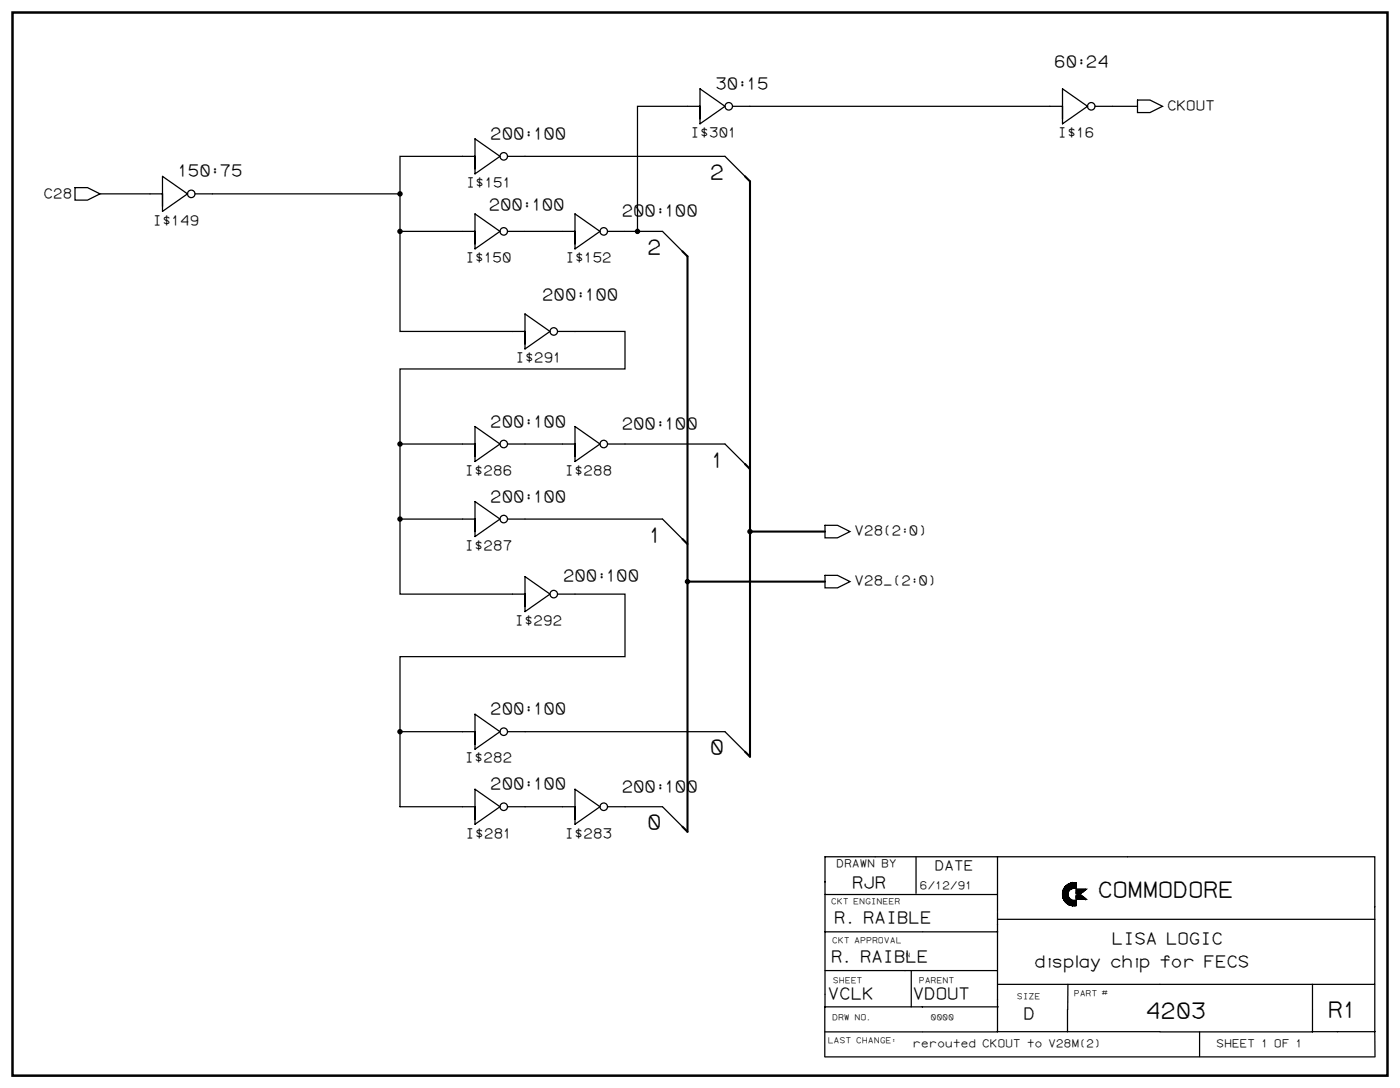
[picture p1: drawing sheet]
<svg xmlns="http://www.w3.org/2000/svg" width="1189mm" height="923mm" viewBox="0 0 1189 923" stroke-linecap="round" stroke-linejoin="round" font-family="sans-serif">
<path d="M11 11h1167v902h-1167z" fill="#fff" stroke="#fff" stroke-width=".85" stroke-linecap="butt"/>
<path d="M11 11h1167v902h-1167z" fill="none" stroke="#000" stroke-width="2.1"/>
<g fill="none" stroke="#000" stroke-width="1.1">
<path d="M594 75l21 15-21 15zM902 75l21 15-21 15zM594 90h-53v106h21l17 17M622 90h280M930 90h36M966 85h10l11 5-11 6h-10zM403 118l21 15-21 15zM403 133h-63v148h106M431 133h184l17 17M64 159h10l11 6-11 5h-10zM138 150l21 15-21 14zM85 165h53"/>
<path d="M166 165h174M340 196h63M403 181l21 15-21 15zM431 196h57M488 181l21 15-21 15zM516 196h25M446 266l21 15-21 15zM473 281h58v32h-191v191h106M340 377h63M403 362l21 15-21 15zM431 377h57M488 362l21 15-21 15z"/>
<path d="M516 377h99l17 17M403 426l21 14-21 15zM340 440h63M431 440h131l17 17M700 446h11l11 5-11 5h-11zM446 489l21 15-21 15zM700 488h11l11 6-11 5h-11zM473 504h58v53h-191v128h63M403 606l21 15-21 15zM340 621h63M431 621h184l17 17M403 670l21 15-21 14z"/>
<path d="M488 670l21 15-21 14zM431 685h57M516 685h46l17 17M778 727v31M847 727v47M957 727h210v169M957 727h-257v127h148M700 759h147M902 758h5v9v-6l1 7-1-1 1 1v-6l-1-2 1 3v5h1l-1-5 2 1h3v4h-3h-1v-5v5M902 756v6l1 1v-8v8l1 2v-12v12v-12l-1 5 1-4h-1l1 10-1-10v9v-8v7v-6v6l-1-5 1-1v6M904 758v7v-12v5l1-6h-1l1 14-1-1 1-13v14M905 758l1-7v15"/>
<path d="M905 752v14M906 751v2v-2v3M906 751v16v-16l-1 15 1-15v15v-15v16l1-9-1 9 1-5v5v-7v7v-6v6l1-5v6v-5l1 5v-5v5l1-4v4v-4l1 4v-4l1 4v-4l1 4v-4l1 4v-4l-1 4v-4v4l-1-4v4v-4l-1 4-1-4v4v-4l-1 4v-4M907 751h-1v16v-16v15v-15l-1 1v14l1 1-2-2v-13v1l1-1-1 1v12v-7M907 751l-3 2 1 1h-1l1-2v1h-1v1h-1l1 1-1 1 1 2h-1h1l-1-1h1l-1 1h1h-1l1 1h-1l1-1h-1l1 3v-2v2l-1-3 1 2h-1v2l3 4-1-2h-1l2 2v-2l1 3-1-4v3l-2-3M908 750l-1 6M908 755v-5v5l-1-5 1 5-1-4v5v-5v6l-1-2v3l1-7-1 7M908 755v-5v5M909 754l-1-4v5M909 754v-4l-1 5M910 754h.1M913 749v5l1-5v5h-1l1-5h-1v5v-5v5l-1-5h1v5l-1-5v5l-3-1h3l-3 1 1-5 1 5 1-5v5l1-5-1 5v-5v5v-5v5l-1-5v5v-5l-1 5v-5v5v-5v5v-4l-1 4v-4v4v-4l-1 5h1"/>
<path d="M913 749v5v-5v5l-1-5v5v-5l-1 5v-5l-1 5v-5v5v-4h-1v4v-4l-1 5v-5v5l2-1h4M914 755h8l-4 3h-4zM914 760h4l4 3h-8zM914 749a10 10 0 0 0-12 10 10 10 0 0 0 12 9v-4a5 5 0 0 1-7-5 5 5 0 0 1 7-5M914 749h-4l-3 1v6l1-1-1 2v-7v1v7l-1-7v16M914 749v5M914 755v3M914 760v3M914 760v3l1-3v3v-3l1 3v-3v3M915 755v3M916 755v3M917 755v3"/>
<path d="M917 760v3M917 760v3l1-3v3v-3l1 3v-2v2M918 755v3l3-3h-7M918 760h-4l5 1h-5h6l-6 1h7h-7h7M918 755v3h-4M918 755v2h-4v1M919 755v2M919 755v2h-5M920 755v1h-6M920 755v1M921 755v1h-7M921 755h-7"/>
<path d="M921 755h1h-1M847 774v102M907 762l1 6v-5v5l1-5v5v-4l1 4v-4v4l1-4v4l1-4v4l1-4v4M910 766h4M914 763h7M920 763v-2v2M921 762v1v-1l1 1-3-2 2 1h-1v1M700 791h147M847 780h320M700 824h147M774 824v30M847 835h320"/>
<path d="M907 835l-1 22M1114 835v41h-129M700 854v43M906 856v20M700 876h147M847 875h138M1018 876v20M1114 875h53M700 897h467"/>
<circle cx="619" cy="90" r="3"/>
<circle cx="926" cy="90" r="3"/>
<circle cx="428" cy="133" r="3"/>
<circle cx="162" cy="165" r="3"/>
<circle cx="428" cy="196" r="3"/>
<circle cx="513" cy="196" r="3"/>
<circle cx="470" cy="281" r="3"/>
<circle cx="428" cy="377" r="3"/>
<circle cx="513" cy="377" r="3"/>
<circle cx="428" cy="440" r="3"/>
<circle cx="470" cy="504" r="3"/>
<circle cx="428" cy="621" r="3"/>
<circle cx="428" cy="685" r="3"/>
<circle cx="513" cy="685" r="3"/>
</g>
<path d="M632 150l5 4v297h63M579 213l5 5v276h116M632 394l5 4M579 457l5 5M637 451v191l-5-4M584 494v212l-5-4" fill="none" stroke="#000" stroke-width="1.8"/>
<g fill="#000" stroke="#000" stroke-width="1.1">
<circle cx="340" cy="165" r="1.8"/>
<circle cx="340" cy="196" r="1.8"/>
<circle cx="541" cy="196" r="1.8"/>
<circle cx="340" cy="377" r="1.8"/>
<circle cx="340" cy="440" r="1.8"/>
<circle cx="637" cy="451" r="1.8"/>
<circle cx="584" cy="494" r="1.8"/>
<circle cx="340" cy="621" r="1.8"/>
</g>
<g font-size="18.9">
<text x="931" y="761">COMMODORE</text>
<text x="1127" y="863">R1</text>
<text x="972" y="864">4203</text>
</g>
<g font-size="17.7">
<text x="602" y="152">2</text>
<text x="549" y="215">2</text>
<text x="604" y="396">1</text>
<text x="550" y="460">1</text>
<text x="602" y="640">0</text>
<text x="549" y="704">0</text>
</g>
<g font-size="14.2">
<text x="895" y="57">60:24</text>
<text x="607" y="75">30:15</text>
<text x="416" y="118">200:100</text>
<text x="151" y="150">150:75</text>
<text x="415" y="178">200:100</text>
<text x="528" y="184">200:100</text>
<text x="460" y="254">200:100</text>
<text x="416" y="362">200:100</text>
<text x="528" y="364">200:100</text>
<text x="416" y="426">200:100</text>
<text x="478" y="493">200:100</text>
<text x="416" y="606">200:100</text>
<text x="416" y="670">200:100</text>
<text x="528" y="672">200:100</text>
<text x="723" y="753">RJR</text>
<text x="708" y="783">R. RAIBLE</text>
<text x="944" y="801">LISA LOGIC</text>
<text x="705" y="816">R. RAIBLE</text>
<text x="878" y="820">display chip for FECS</text>
<text x="702" y="848">VCLK</text>
<text x="775" y="848">VDOUT</text>
<text x="869" y="865">D</text>
</g>
<g font-size="11.8">
<text x="990" y="94">CKOUT</text>
<text x="586" y="116">I$301</text>
<text x="898" y="116">I$16</text>
<text x="395" y="159">I$151</text>
<text x="37" y="168">C28</text>
<text x="130" y="191">I$149</text>
<text x="395" y="222">I$150</text>
<text x="480" y="222">I$152</text>
<text x="437" y="307">I$291</text>
<text x="394" y="403">I$286</text>
<text x="479" y="403">I$288</text>
<text x="725" y="454">V28(2:0)</text>
<text x="394" y="467">I$287</text>
<text x="725" y="497">V28_(2:0)</text>
<text x="437" y="530">I$292</text>
<text x="394" y="647">I$282</text>
<text x="395" y="711">I$281</text>
<text x="479" y="711">I$283</text>
<text x="793" y="738">DATE</text>
</g>
<g font-size="9.4">
<text x="710" y="736">DRAWN BY</text>
<text x="781" y="754">6/12/91</text>
<text x="774" y="888">rerouted CKOUT to V28M(2)</text>
<text x="1033" y="889">SHEET 1 OF 1</text>
</g>
<g font-size="7.1">
<text x="705" y="767">CKT ENGINEER</text>
<text x="706" y="800">CKT APPROVAL</text>
<text x="707" y="834">SHEET</text>
<text x="780" y="834">PARENT</text>
<text x="912" y="845">PART #</text>
<text x="863" y="848">SIZE</text>
<text x="706" y="866">DRW NO.</text>
<text x="790" y="866">0000</text>
<text x="703" y="885">LAST CHANGE:</text>
</g>
<text font-size="5.3" x="769" y="812">N</text>
</svg>
